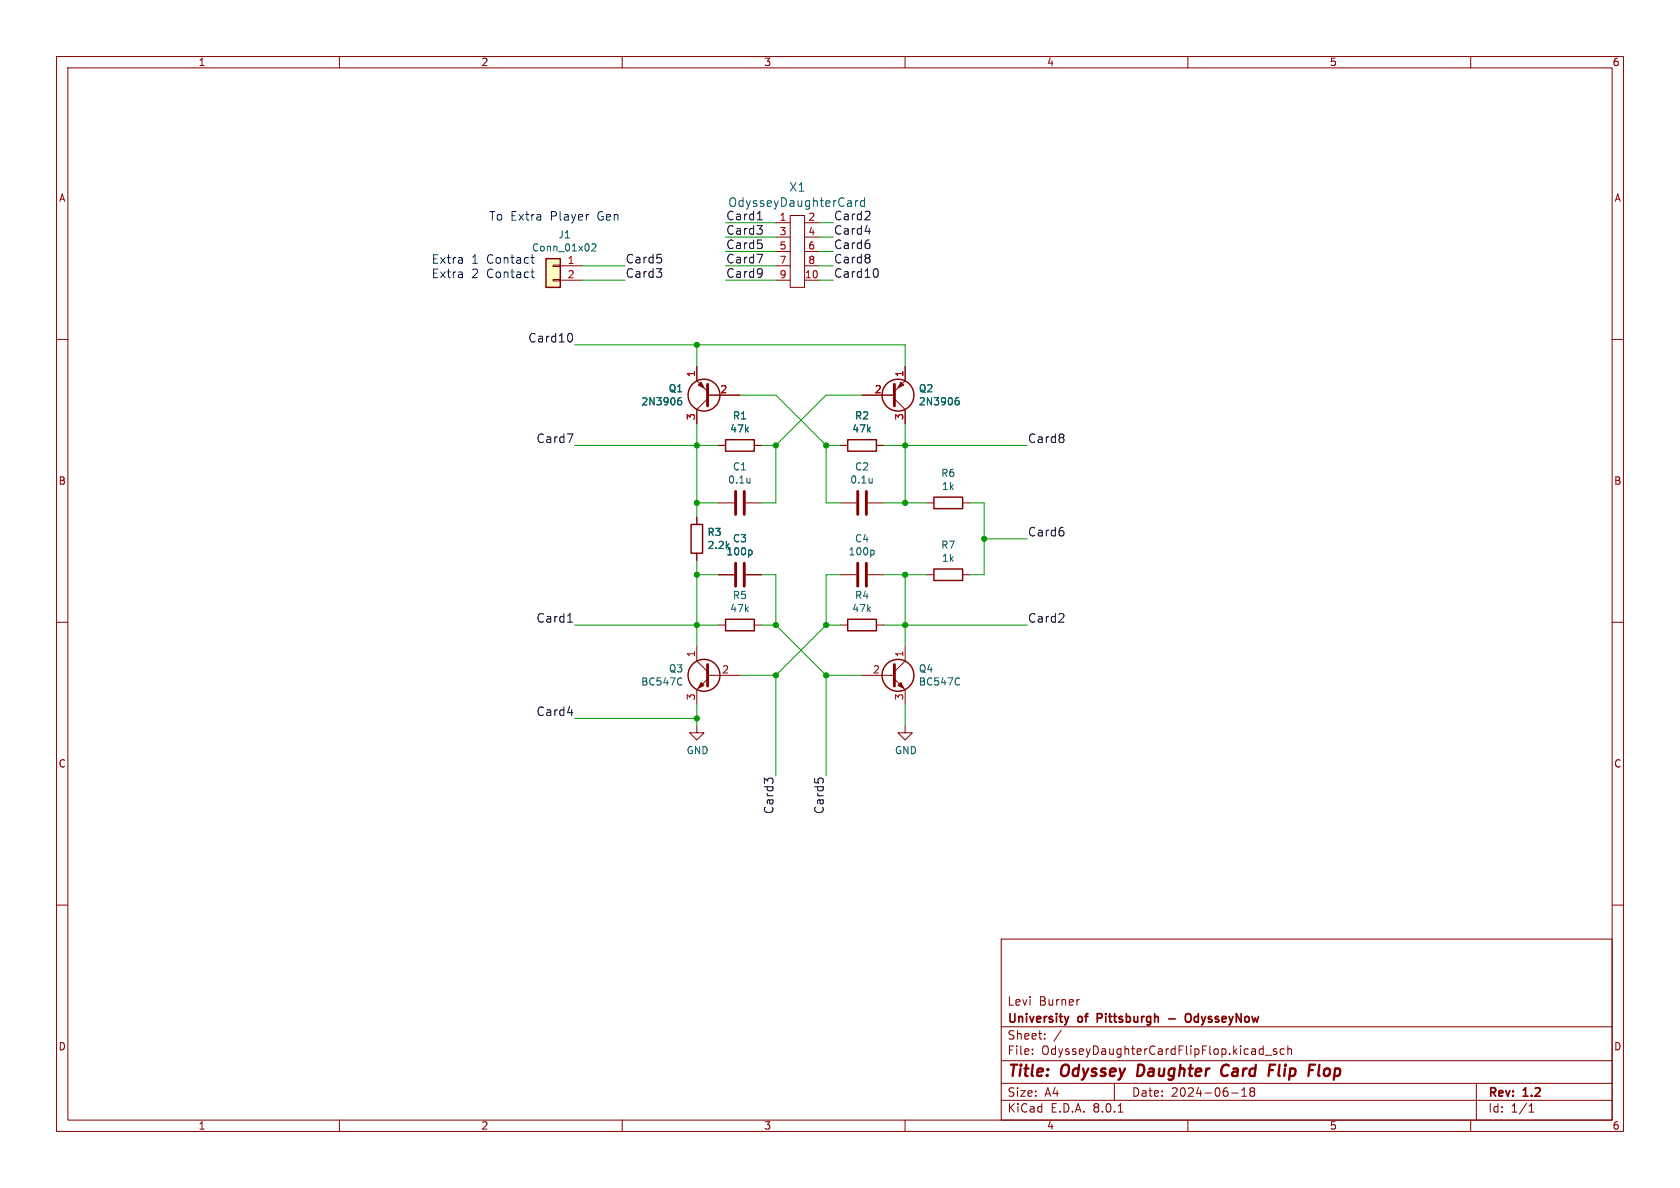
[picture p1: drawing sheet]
<svg xmlns="http://www.w3.org/2000/svg" width="297mm" height="210mm" viewBox="0 0 297 210" stroke-linecap="round" stroke-linejoin="round" font-family="sans-serif">
<g fill="none" stroke="#840000" stroke-width=".18">
<path d="M10 10h277v190h-277zM12 12h273v186h-273zM60 10v2M110 10v2M160 10v2M210 10v2M260 10v2M10 60h2M285 60h2M10 110h2M285 110h2M160 128.3v1.2h1.3l-1.3 1.3-1.3-1.3h1.3"/>
<path d="M10 160h2M285 160h2M177 166h108v32h-108zM190.8 176.7l-.3 .1M60 198v2M110 198v2M160 198v2M177 194.5h108M177 191.5h108M177 187.5h108M177 181.5h108M182.5 186.3v.1"/>
<path d="M182.5 185.5v.1M184.7 183.6v.1M184.7 182.8v.1M187.6 182.1l-1.3 2M197 191.5v3M197.7 196.6h.8M210 198v2M217.7 193.2h1.2M219.5 193.8h.9M219.5 192.7l.5-.4v1.5M221.2 192.9l-.2 .3v.3l.2 .3 .5-.1 .1-.2-.1-.4-.2-.2M221.2 192.9l-.2-.2 .2-.4 .5 .1 .1 .2-.3 .3"/>
<path d="M221.2 192.9h.3M223.2 185.4l.1 .1M223.3 184.9v1.5M223.3 186.3l-.1 .1M223.7 186.5h1.1M225.7 185.5l-.4-.1-.2 .2 .1 .2 .5 .2v.3h-.6M227 185.5l-.4-.1-.3 .3v.4l.2 .2h.5M227.7 185.5l.2-.1 .3 .1 .1 .9M227.7 184.9v1.5M260 198v2M261 191.5v6.5M270.3 196.6h.9"/>
<path d="M270.3 195.5l.4-.4v1.5"/>
</g>
<path d="M201.3 188.2l-.3 2h.5M216.9 188.2a1.13 1.13 0 0 0-1 .7 1.13 1.13 0 0 0 .3 1.2l.2 .1 .5-.1M224.5 188.2h1M233.3 188.2l-.2 1.7 .2 .3" fill="none" stroke="#840000" stroke-width=".4"/>
<path d="M188.9 179.7l-.3 1M194 180h.6M194.6 179.2h-.6v1.5M209.8 179.3a.5 .5 0 0 1 .5-.1 .5 .5 0 0 1 .3 .5v.5a.5 .5 0 0 1-.5 .5 .5 .5 0 0 1-.5-.5v-.5zM206.6 180.1h1.2" fill="none" stroke="#840000" stroke-width=".3"/>
<path d="M96.5 45.7h2.6v5.1h-2.6z" fill="#ffffc2"/>
<g fill="none" stroke="#840000" stroke-width=".18">
<path d="M137.2 39.4h2.5M139.7 38.1h2.5v12.7h-2.5zM142.2 39.4h2.6M97.8 49.4h1.3v.3h-1.3zM97.8 46.9h1.3v.2h-1.3zM99.1 47h3.8M99.1 49.5h3.8M137.2 47h2.5M137.2 49.5h2.5M137.2 41.9h2.5M137.2 44.5h2.5M142.2 47h2.6"/>
<path d="M142.2 49.5h2.6M142.2 41.9h2.6M142.2 44.5h2.6M123.2 64.8v2.5l1.9 1.9M125.1 70.5l-1.9 1.9v2.5M125.1 69.9h5.7M127 78.7h1.3M133.3 78.7h1.3M148.6 78.7h1.3M152.4 69.9h5.7M154.9 78.7h1.3M158.1 70.5l1.9 1.9v2.5"/>
<path d="M160 64.8v2.5l-1.9 1.9M123.2 91.4v1.3M123.2 97.8v1.3M127 88.9h2.8M131.8 88.9h2.8M148.6 88.9h2.8M153.4 88.9h2.8M163.8 88.9h1.3M170.2 88.9h1.2M123.2 114.3v2.5l1.9 1.9M125.1 119.4h5.7M127 101.6h2.8"/>
<path d="M127 110.5h1.3M131.8 101.6h2.8M133.3 110.5h1.3M148.6 101.6h2.8M148.6 110.5h1.3M152.4 119.4h5.7M153.4 101.6h2.8M154.9 110.5h1.3M160 114.3v2.5l-1.9 1.9M163.8 101.6h1.3M170.2 101.6h1.2M123.2 128.3v1.2h1.3l-1.3 1.3-1.3-1.3h1.3"/>
<path d="M125.1 120l-1.9 1.9v2.6M158.1 120l1.9 1.9v2.6"/>
</g>
<g fill="none" stroke="#840000" stroke-width=".25">
<path d="M96.5 45.7h2.6v5.1h-2.6zM128.3 77.7h5v2.1h-5zM149.9 77.7h5v2.1h-5zM122.2 92.7h2v5.1h-2zM165.1 87.9h5.1v2h-5.1zM128.3 109.5h5v2h-5zM149.9 109.5h5v2h-5zM165.1 100.6h5.1v2h-5.1z"/>
<circle cx="124.5" cy="69.8" r="2.82"/>
<circle cx="158.7" cy="69.8" r="2.82"/>
<circle cx="124.5" cy="119.4" r="2.82"/>
<circle cx="158.7" cy="119.4" r="2.82"/>
</g>
<g fill="none" stroke="#006464" stroke-width=".18">
<path d="M151.2 35.5v1M151.7 35.5h-.3l-.2 .3M152.8 35.5h-.4l-.3 .3v.4l.2 .2h.5M152.8 35v1.5M104.6 43.2l.5-.1 .3 .4-.8 .9h.8M119.9 70.8h.4l.2 .2-.1 .5h-.5M120.4 70.3l-.4 .1M169 70.8h.3l.3 .2-.1 .5h-.5M169.5 70.3l-.5 .1M132.6 84.5v.9M132.6 85.3h-.1M132.7 97.2l.3 .3v.3l-.3 .3"/>
<path d="M154.2 84.5v.9M154.2 85.3h-.1M154.3 97.2l.2 .3v.3l-.2 .3M120.3 119.8l.3 .2M169.4 119.8l.2 .2M120.6 121l-.3 .1M169.6 121l-.2 .1"/>
</g>
<path d="M125.1 67.9v3.9M158.1 67.9v3.9M130 86.9v4M130 99.6v4M131.6 86.9v4M131.6 99.6v4M151.6 86.9v4M151.6 99.6v4M153.2 86.9v4M153.2 99.6v4M125.1 117.5v3.8M158.1 117.5v3.8" fill="none" stroke="#840000" stroke-width=".51"/>
<g fill="#840000" stroke="#840000" stroke-width=".18">
<path d="M124 67.6l.5 1-1.1-.5z"/>
<path d="M158.7 121.2l.6-.5 .5 1z"/>
<path d="M159.3 67.6l.5 .5-1.1 .5z"/>
<path d="M124 120.7l.5 .5-1.1 .5z"/>
</g>
<g fill="none" stroke="#0f0f0f" stroke-width=".18">
<path d="M133.8 39.9h1l-.6 .6M133.9 38.9h.9M152.9 38.9h.9M153.7 37.5v.5M100.8 58.9a.95 .95 0 0 1 0 1.6M116 47.5h1l-.5 .6M116.9 45.7v.6M116.9 48.2v.7M133.8 45h1l-.6 1.5M134.7 43.1v.7M134.7 40.6v.7M134.7 47.6v1.1"/>
<path d="M134.8 48.2l-.1 .1M152.9 40.9h1M153.7 45.1v.4M153.7 43.1v.7M153.7 45.8v.5M154.9 47.5a.95 .95 0 0 1 0 1.5M100.3 76.7h1l-.7 1.5M188 76.9v.3M188 77.5v.6M188 93.9v.7M100.3 110h.9M187.2 110h.9"/>
<path d="M188 108.6v.5M100.3 126h1M144.7 137.6h.7"/>
</g>
<path d="M104 37.9h.1M93.9 48.1h.5M93.9 45.5h.5M94.1 48.9l.3 .2M94.1 46.3l.3 .2" fill="none" stroke="#0000c2" stroke-width=".18"/>
<g fill="none" stroke="#009600" stroke-width=".18">
<path d="M128.3 39.4h8.9M144.8 39.4h2.5M102.9 49.5h7.6M102.9 47h7.6M128.3 49.5h8.9M128.3 44.5h8.9M128.3 47h8.9M128.3 41.9h8.9M144.8 49.5h2.5M144.8 44.5h2.5M144.8 47h2.5M144.8 41.9h2.5"/>
<path d="M101.6 78.7h25.4M101.6 61h58.4v3.8M123.2 61v3.8M123.2 74.9v16.5M130.8 69.9h6.4l8.8 8.8M134.6 78.7h2.6M137.2 78.7v10.2h-2.6M146 78.7h2.6M146 78.7v10.2h2.6M152.4 69.9h-6.4l-8.8 8.8M156.2 78.7h25.4M160 74.9v14"/>
<path d="M123.2 88.9h3.8M123.2 99.1v15.2M156.2 88.9h7.6M171.4 88.9h2.6v12.7h-2.6M174 95.3h7.6M101.6 110.5h25.4M123.2 101.6h3.8M130.8 119.4h6.4M134.6 110.5h2.6M134.6 101.6h2.6v8.9M137.2 119.4v17.8M137.2 110.5l8.8 8.9"/>
<path d="M146 110.5h2.6M146 119.4h6.4M146 119.4v17.8M146 110.5l-8.8 8.9M148.6 101.6h-2.6v8.9M156.2 110.5h25.4M156.2 101.6h7.6M160 101.6v12.7M101.6 127h21.6M123.2 124.5v3.8M160 124.5v3.8"/>
</g>
<g fill="#009600" stroke="#009600" stroke-width=".18">
<circle cx="123.2" cy="88.9" r=".46"/>
<circle cx="123.2" cy="101.6" r=".46"/>
<circle cx="123.2" cy="127" r=".46"/>
<circle cx="137.2" cy="110.5" r=".46"/>
<circle cx="137.2" cy="119.4" r=".46"/>
<circle cx="123.2" cy="110.5" r=".46"/>
<circle cx="146" cy="119.4" r=".46"/>
<circle cx="160" cy="78.7" r=".46"/>
<circle cx="146" cy="78.7" r=".46"/>
<circle cx="160" cy="88.9" r=".46"/>
<circle cx="160" cy="110.5" r=".46"/>
<circle cx="160" cy="101.6" r=".46"/>
<circle cx="174" cy="95.3" r=".46"/>
<circle cx="146" cy="110.5" r=".46"/>
<circle cx="137.2" cy="78.7" r=".46"/>
<circle cx="123.2" cy="78.7" r=".46"/>
<circle cx="123.2" cy="61" r=".46"/>
</g>
<g font-size="2.8" fill="#840000">
<text x="178" y="190.9">Title:</text>
<text x="187.7" y="190.9">Odyssey</text>
<text x="201.9" y="190.9">Daughter</text>
<text x="217.5" y="190.9">Card</text>
<text x="226.7" y="190.9">Flip</text>
<text x="234.6" y="190.9">Flop</text>
</g>
<g font-size="2.1" fill="#006464">
<text x="139.4" y="34.1">X1</text>
<text x="128.7" y="36.8">OdysseyDaughterCard</text>
</g>
<g font-size="2.1" fill="#0000c2">
<text x="86.4" y="39.1">To Extra</text>
<text x="97.3" y="39.1">Player</text>
<text x="105.8" y="39.1">Gen</text>
<text x="76.2" y="46.7">Extra</text>
<text x="83.3" y="46.7">1</text>
<text x="86.1" y="46.7">Contact</text>
<text x="76.2" y="49.3">Extra</text>
<text x="83.3" y="49.3">2</text>
<text x="86.1" y="49.3">Contact</text>
</g>
<g font-size="2.1" fill="#0f0f0f">
<text x="128.3" y="41.6">Card3</text>
<text x="128.3" y="39.1">Card1</text>
<text x="147.3" y="41.6">Card4</text>
<text x="147.3" y="39.1">Card2</text>
<text x="110.5" y="46.7">Card5</text>
<text x="128.3" y="44.1">Card5</text>
<text x="128.3" y="46.7">Card7</text>
<text x="147.3" y="46.7">Card8</text>
<text x="147.3" y="44.1">Card6</text>
<text x="110.5" y="49.2">Card3</text>
<text x="128.3" y="49.2">Card9</text>
<text x="147.3" y="49.2">Card10</text>
<text x="93.3" y="60.6">Card10</text>
<text x="94.8" y="78.4">Card7</text>
<text x="181.6" y="78.4">Card8</text>
<text x="181.6" y="94.9">Card6</text>
<text x="94.8" y="110.2">Card1</text>
<text x="181.6" y="110.2">Card2</text>
<text x="94.8" y="126.7">Card4</text>
<text x="136.8" y="144" transform="rotate(-90 136.8 144)">Card3</text>
<text x="145.7" y="144" transform="rotate(-90 145.7 144)">Card5</text>
</g>
<g font-size="2.1" fill="#840000">
<text x="178" y="178">Levi</text>
<text x="183.7" y="178">Burner</text>
<text x="178" y="184">Sheet:</text>
<text x="178" y="181.2">University</text>
<text x="190.7" y="181.2">of</text>
<text x="194.6" y="181.2">Pittsburgh</text>
<text x="211.5" y="181.2">OdysseyNow</text>
<text x="178" y="186.7">File:</text>
<text x="184.1" y="186.7">OdysseyDaughterCardFlipFlop.kicad_sch</text>
<text x="178" y="196.9">KiCad</text>
<text x="178" y="194.1">Size:</text>
<text x="184.7" y="194.1">A4</text>
<text x="185.7" y="196.9">E.D.A.</text>
<text x="193.3" y="196.9">8.0.1</text>
<text x="200" y="194.1">Date:</text>
<text x="207" y="194.1">2024-06-18</text>
<text x="263" y="194.3">Rev:</text>
<text x="263" y="196.9">Id:</text>
<text x="267.1" y="196.9">1/1</text>
<text x="269.4" y="194.3">1.2</text>
</g>
<g font-size="1.8" fill="#840000">
<text x="35" y="11.9">1</text>
<text x="85" y="11.9">2</text>
<text x="135" y="11.9">3</text>
<text x="185" y="11.9">4</text>
<text x="235" y="11.9">5</text>
<text x="285" y="11.9">6</text>
<text x="10.3" y="35.9">A</text>
<text x="285.3" y="35.9">A</text>
<text x="10.3" y="85.9">B</text>
<text x="285.3" y="85.9">B</text>
<text x="10.3" y="135.9">C</text>
<text x="285.3" y="135.9">C</text>
<text x="10.3" y="185.9">D</text>
<text x="285.3" y="185.9">D</text>
<text x="35" y="199.9">1</text>
<text x="85" y="199.9">2</text>
<text x="135" y="199.9">3</text>
<text x="185" y="199.9">4</text>
<text x="235" y="199.9">5</text>
<text x="285" y="199.9">6</text>
</g>
<g font-size="1.8" fill="#a90000">
<text x="137.7" y="39.1">1</text>
<text x="137.7" y="41.7">3</text>
<text x="142.8" y="39.1">2</text>
<text x="142.8" y="41.7">4</text>
<text x="100.3" y="46.7">1</text>
<text x="137.7" y="44.2">5</text>
<text x="137.7" y="46.7">7</text>
<text x="142.8" y="44.2">6</text>
<text x="142.8" y="46.7">8</text>
<text x="100.3" y="49.3">2</text>
<text x="137.7" y="49.3">9</text>
<text x="142.2" y="49.3">10</text>
<text x="122.9" y="66.7" transform="rotate(-90 122.9 66.7)">1</text>
<text x="127.2" y="69.6">2</text>
<text x="154.6" y="69.6">2</text>
<text x="159.8" y="66.7" transform="rotate(-90 159.8 66.7)">1</text>
<text x="122.9" y="74.4" transform="rotate(-90 122.9 74.4)">3</text>
<text x="159.8" y="74.4" transform="rotate(-90 159.8 74.4)">3</text>
<text x="122.9" y="116.3" transform="rotate(-90 122.9 116.3)">1</text>
<text x="127.6" y="119.1">2</text>
<text x="154.2" y="119.1">2</text>
<text x="159.8" y="116.3" transform="rotate(-90 159.8 116.3)">1</text>
<text x="122.9" y="123.9" transform="rotate(-90 122.9 123.9)">3</text>
<text x="159.8" y="123.9" transform="rotate(-90 159.8 123.9)">3</text>
</g>
<g font-size="1.8" fill="#006464">
<text x="93.9" y="44.7">Conn_01x02</text>
<text x="98.6" y="42.3">J1</text>
<text x="113.3" y="71.9">2N3906</text>
<text x="118.1" y="69.5">Q1</text>
<text x="162.3" y="69.5">Q2</text>
<text x="162.3" y="71.9">2N3906</text>
<text x="129" y="76.7">47k</text>
<text x="129.5" y="74.3">R1</text>
<text x="150.6" y="76.7">47k</text>
<text x="151.1" y="74.3">R2</text>
<text x="129.5" y="83.4">C1</text>
<text x="151.1" y="83.4">C2</text>
<text x="128.6" y="85.7">0.1u</text>
<text x="150.2" y="85.7">0.1u</text>
<text x="166.3" y="84.5">R6</text>
<text x="166.4" y="86.8">1k</text>
<text x="125" y="94.9">R3</text>
<text x="125" y="97.3">2.2k</text>
<text x="128.3" y="98.4">100p</text>
<text x="129.5" y="96.1">C3</text>
<text x="149.9" y="98.4">100p</text>
<text x="151.1" y="96.1">C4</text>
<text x="166.3" y="97.2">R7</text>
<text x="166.4" y="99.5">1k</text>
<text x="129.5" y="106.1">R5</text>
<text x="151.1" y="106.1">R4</text>
<text x="129" y="108.4">47k</text>
<text x="150.6" y="108.4">47k</text>
<text x="118.2" y="119.1">Q3</text>
<text x="162.3" y="119.1">Q4</text>
<text x="113.3" y="121.4">BC547C</text>
<text x="162.3" y="121.4">BC547C</text>
<text x="121.3" y="133.5">GND</text>
<text x="158.1" y="133.5">GND</text>
</g>
</svg>
